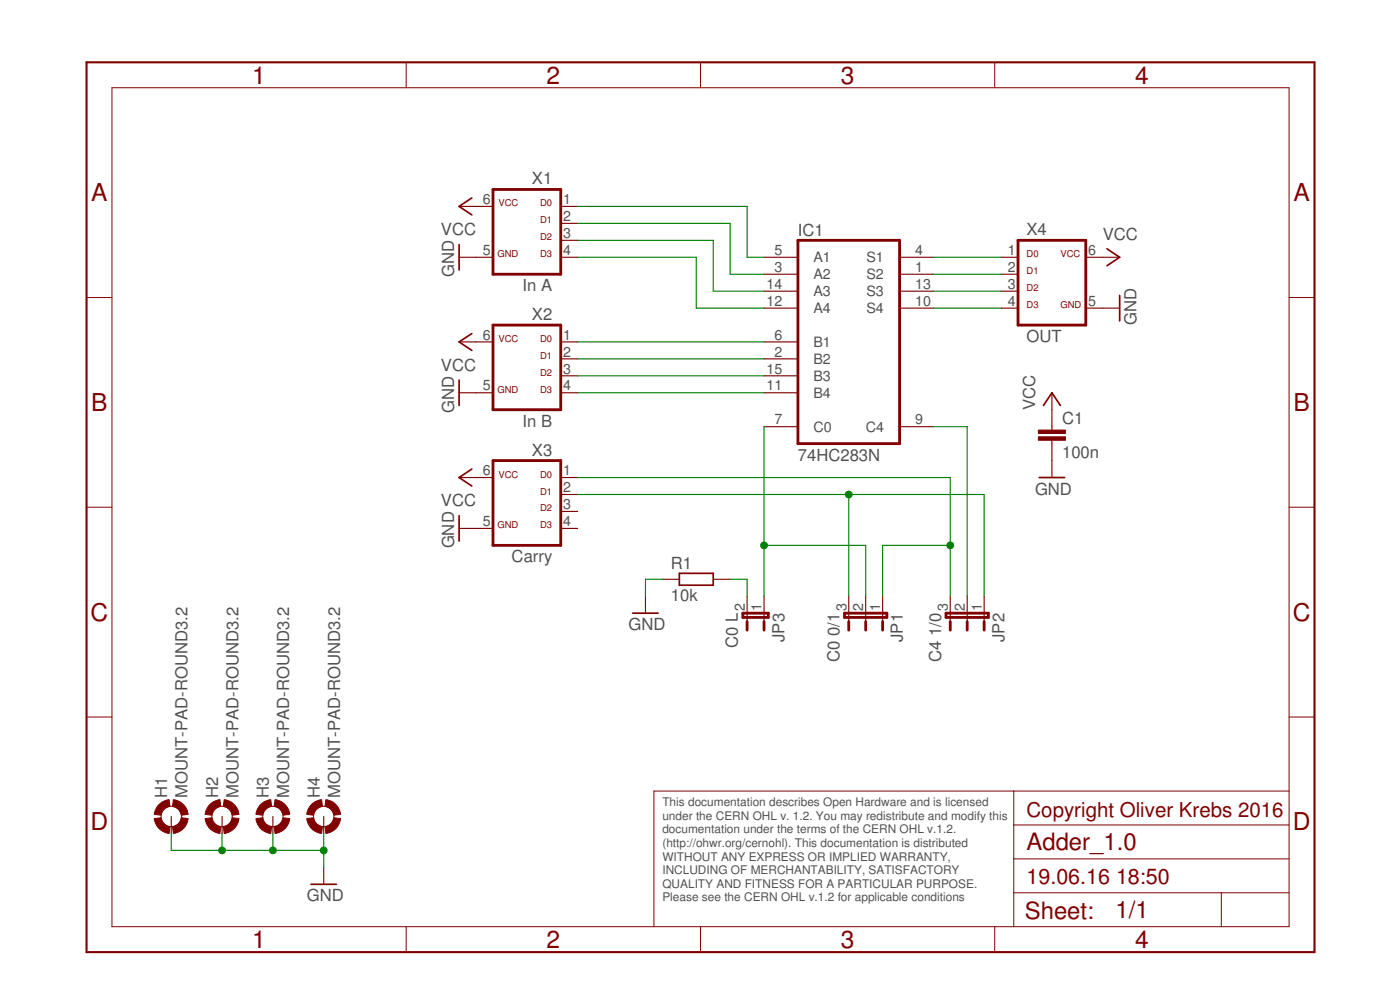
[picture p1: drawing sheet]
<svg xmlns="http://www.w3.org/2000/svg" width="210mm" height="148mm" viewBox="0 0 210 148" stroke-linecap="round" stroke-linejoin="round" font-family="sans-serif">
<g fill="none" stroke="#800000" stroke-width=".25">
<path d="M68.8 36.6v3.8M70.7 29.7l-1.9 1.2 1.9 1.3M166 37.3l1.9 1.2-1.9 1.3M68.8 56.9v3.8M70.7 50l-1.9 1.2 1.9 1.3M167.9 44.3v3.8M68.8 77.3v3.8M70.7 70.3l-1.9 1.2 1.9 1.3M155.8 71.5h3.8M156.4 60.7l1.3-1.9 1.3 1.9M94.9 91.9h3.8M101.9 85.9h5v1.8h-5z"/>
<path d="M46.6 132.5h3.8"/>
</g>
<g fill="none" stroke="#800000" stroke-width=".17">
<path d="M68.8 38.5h5.1M68.8 30.9h5.1M84.1 38.5h2.5M84.1 30.9h2.5M84.1 33.5h2.5M84.1 36h2.5M114.6 38.5h5M134.9 38.5h5.1M150.1 38.5h2.5M162.8 38.5h5.1M68.8 51.2h5.1M68.8 58.8h5.1"/>
<path d="M84.1 51.2h2.5M84.1 58.8h2.5M84.1 53.8h2.5M84.1 56.3h2.5M114.6 51.2h5M114.6 58.8h5M114.6 46.2h5M114.6 41.1h5M114.6 53.8h5M114.6 43.6h5M114.6 56.3h5M134.9 46.2h5.1"/>
<path d="M134.9 41.1h5.1M134.9 43.6h5.1M150.1 46.2h2.5M150.1 41.1h2.5M150.1 43.6h2.5M157.7 58.8v5.6M162.8 46.2h5.1M68.8 71.5h5.1M68.8 79.2h5.1M84.1 71.5h2.5M84.1 74.1h2.5M84.1 76.6h2.5"/>
<path d="M84.1 79.2h2.5M114.6 63.9h5M134.9 63.9h5.1M157.7 66v5.5M96.8 89.3v2.6M99.3 86.8h2.6M106.9 86.8h2.6M112 89.3v3.8M114.6 89.3v3.8M127.3 89.3v3.8M129.8 89.3v3.8M132.3 89.3v3.8"/>
<path d="M142.5 89.3v3.8M145 89.3v3.8M147.6 89.3v3.8M25.7 122.3v2.6M33.3 122.3v2.6M40.9 122.3v2.6M48.5 122.3v2.6M48.5 129.9v2.6"/>
</g>
<g fill="none" stroke="#800000" stroke-width=".42">
<path d="M73.9 28.4h10.2v12.7h-10.2zM119.6 36h15.3v30.5h-15.3zM152.6 36h10.2v12.7h-10.2zM73.9 48.7h10.2v12.7h-10.2zM73.9 69h10.2v12.7h-10.2zM111.4 91.9h3.8v.6h-3.8zM112 93.1v1.3M114.6 93.1v1.3M126.6 91.9h6.4v.6h-6.4zM127.3 93.1v1.3M129.8 93.1v1.3M132.3 93.1v1.3"/>
<path d="M141.8 91.9h6.4v.6h-6.4zM142.5 93.1v1.3M145 93.1v1.3M147.6 93.1v1.3"/>
</g>
<g fill="none" stroke="#800000" stroke-width=".15">
<path d="M16.8 13.1h176.5v125.7h-176.5zM60.9 9.3v3.8M105 9.3v3.8M149.1 9.3v3.8M13 44.6h3.8M193.3 44.6h3.8M13 76h3.8M193.3 76h3.8M13 107.4h3.8M152 118.5v20.3M193.3 118.5h-95.3v20.3M193.3 107.4h3.8"/>
<path d="M60.9 138.8v3.8M105 138.8v3.8M149.1 138.8v3.8M152 133.8h41.3M152 128.7h41.3M152 123.6h41.3M183.1 133.8v5"/>
<circle cx="25.7" cy="122.3" r="1.52"/>
<circle cx="33.3" cy="122.3" r="1.52"/>
<circle cx="40.9" cy="122.3" r="1.52"/>
<circle cx="48.5" cy="122.3" r="1.52"/>
</g>
<path d="M13 9.3h184.1v133.3h-184.1z" fill="none" stroke="#800000" stroke-width=".32"/>
<g fill="#800000" stroke="#800000" stroke-width=".15">
<path d="M23.7 120.7a2.46 2.46 0 0 1 1.7-.9l.1 1a1.51 1.51 0 0 0-1.3 1.3l-1.1-.1 .2-.6z" fill-rule="evenodd"/>
<path d="M23.1 122.6l1.1-.1a1.46 1.46 0 0 0 1.3 1.3l-.1 1.1a2.52 2.52 0 0 1-2.3-2.3z" fill-rule="evenodd"/>
<path d="M25.9 123.8a1.51 1.51 0 0 0 1.3-1.3l1 .1a2.53 2.53 0 0 1-2.2 2.3z" fill-rule="evenodd"/>
<path d="M26 119.8a2.53 2.53 0 0 1 2.2 2.2l-1 .1a1.57 1.57 0 0 0-1.3-1.3z" fill-rule="evenodd"/>
<path d="M31.3 120.7a2.46 2.46 0 0 1 1.7-.9l.1 1a1.51 1.51 0 0 0-1.3 1.3l-1-.1 .1-.6z" fill-rule="evenodd"/>
<path d="M30.8 122.6l1-.1a1.46 1.46 0 0 0 1.3 1.3l-.1 1.1a2.48 2.48 0 0 1-2.2-2.3z" fill-rule="evenodd"/>
<path d="M33.5 123.8a1.51 1.51 0 0 0 1.3-1.3l1 .1a2.53 2.53 0 0 1-2.2 2.3z" fill-rule="evenodd"/>
<path d="M33.6 119.8a2.53 2.53 0 0 1 2.2 2.2l-1 .1a1.57 1.57 0 0 0-1.3-1.3z" fill-rule="evenodd"/>
<path d="M38.9 120.7a2.46 2.46 0 0 1 1.7-.9l.1 1a1.51 1.51 0 0 0-1.3 1.3l-1-.1 .1-.6z" fill-rule="evenodd"/>
<path d="M38.4 122.6l1-.1a1.46 1.46 0 0 0 1.3 1.3l-.1 1.1a2.48 2.48 0 0 1-2.2-2.3z" fill-rule="evenodd"/>
<path d="M41.1 123.8a1.51 1.51 0 0 0 1.3-1.3l1 .1a2.48 2.48 0 0 1-2.2 2.3z" fill-rule="evenodd"/>
<path d="M41.2 119.8a2.49 2.49 0 0 1 2.2 2.2l-1 .1a1.57 1.57 0 0 0-1.3-1.3z" fill-rule="evenodd"/>
<path d="M46.6 120.7a2.46 2.46 0 0 1 1.6-.9l.1 1a1.56 1.56 0 0 0-1.3 1.3l-1-.1 .1-.6z" fill-rule="evenodd"/>
<path d="M46 122.6l1-.1a1.51 1.51 0 0 0 1.3 1.3l-.1 1.1a2.48 2.48 0 0 1-2.2-2.3z" fill-rule="evenodd"/>
<path d="M48.7 123.8a1.51 1.51 0 0 0 1.4-1.3l1 .1a2.48 2.48 0 0 1-2.2 2.3z" fill-rule="evenodd"/>
<path d="M48.9 119.8a2.49 2.49 0 0 1 2.2 2.2l-1 .1a1.57 1.57 0 0 0-1.4-1.3z" fill-rule="evenodd"/>
</g>
<g fill="#800000" stroke="#800000" stroke-width=".15">
<path d="M155.7 65.4h4v.6h-4z"/>
<path d="M155.7 64.4h4v.5h-4z"/>
</g>
<g fill="none" stroke="#008000" stroke-width=".17">
<path d="M86.6 33.5h22.9v7.6h5.1M86.6 38.5h17.8v7.7h10.2M86.6 30.9h25.4v7.6h2.6M86.6 36h20.3v7.6h7.7M140 38.5h10.1M86.6 58.8h28M86.6 51.2h28M86.6 56.3h28M86.6 53.8h28M140 41.1h10.1M140 43.6h10.1M140 46.2h10.1"/>
<path d="M86.6 71.5h55.9v17.8M86.6 74.1h61v15.2M114.6 63.9v25.4M127.3 74.1v15.2M140 63.9h5v25.4M99.3 86.8h-2.5v2.5M109.5 86.8h2.5v2.5M114.6 81.7h15.2v7.6M142.5 81.7h-10.2v7.6M25.7 124.9v2.5h22.8M33.3 124.9v2.5M40.9 124.9v2.5"/>
<path d="M48.5 124.9v5"/>
</g>
<g fill="#008000" stroke="#008000" stroke-width=".15">
<circle cx="33.3" cy="127.4" r=".51"/>
<circle cx="40.9" cy="127.4" r=".51"/>
<circle cx="48.5" cy="127.4" r=".51"/>
<circle cx="114.6" cy="81.7" r=".51"/>
<circle cx="142.5" cy="81.7" r=".51"/>
<circle cx="127.3" cy="74.1" r=".51"/>
</g>
<g font-size="3.7" fill="#800000">
<text x="37.8" y="12.5">1</text>
<text x="82" y="12.5">2</text>
<text x="126.1" y="12.5">3</text>
<text x="170.2" y="12.5">4</text>
<text x="13.7" y="30.1">A</text>
<text x="193.9" y="30.1">A</text>
<text x="13.7" y="61.6">B</text>
<text x="193.9" y="61.6">B</text>
<text x="13.5" y="93">C</text>
<text x="193.8" y="93">C</text>
<text x="13.5" y="124.4">D</text>
<text x="193.8" y="124.4">D</text>
<text x="37.8" y="142">1</text>
<text x="82" y="142">2</text>
<text x="126.1" y="142">3</text>
<text x="170.2" y="142">4</text>
</g>
<g font-size="3.6" fill="#800000">
<text x="153.9" y="127.4">Adder_1.0</text>
<text x="153.7" y="137.7">Sheet:</text>
<text x="167.2" y="137.6">1/1</text>
</g>
<g font-size="3.2" fill="#800000">
<text x="153.9" y="132.5">19.06.16</text>
<text x="167.3" y="132.5">18:50</text>
</g>
<text font-size="3.1" fill="#800000" x="153.9" y="122.3">Copyright Oliver Krebs 2016</text>
<g font-size="2.5" fill="#505050">
<text x="79.8" y="27.6">X1</text>
<text x="66.1" y="35.2">VCC</text>
<text x="119.6" y="35.4">IC1</text>
<text x="153.9" y="35.2">X4</text>
<text x="165.3" y="36">VCC</text>
<text x="68.1" y="41.5" transform="rotate(-90 68.1 41.5)">GND</text>
<text x="78.4" y="43.6">In A</text>
<text x="79.8" y="47.9">X2</text>
<text x="153.9" y="51.2">OUT</text>
<text x="170.4" y="48.7" transform="rotate(-90 170.4 48.7)">GND</text>
<text x="66.1" y="55.6">VCC</text>
<text x="68.1" y="61.9" transform="rotate(-90 68.1 61.9)">GND</text>
<text x="78.4" y="63.9">In B</text>
<text x="155.2" y="61.4" transform="rotate(-90 155.2 61.4)">VCC</text>
<text x="159.2" y="63.5">C1</text>
<text x="79.8" y="68.2">X3</text>
<text x="119.6" y="69">74HC283N</text>
<text x="159.2" y="68.6">100n</text>
<text x="66.1" y="75.9">VCC</text>
<text x="155.2" y="74.1">GND</text>
<text x="68.1" y="82.2" transform="rotate(-90 68.1 82.2)">GND</text>
<text x="76.7" y="84.2">Carry</text>
<text x="100.6" y="85.3">R1</text>
<text x="94.2" y="94.4">GND</text>
<text x="100.6" y="90.1">10k</text>
<text x="125.9" y="95.3" transform="rotate(-90 125.9 95.3)">0/1</text>
<text x="141.1" y="95.3" transform="rotate(-90 141.1 95.3)">1/0</text>
<text x="110.6" y="97.1" transform="rotate(-90 110.6 97.1)">C0 L</text>
<text x="117.6" y="96.2" transform="rotate(-90 117.6 96.2)">JP3</text>
<text x="125.9" y="99.2" transform="rotate(-90 125.9 99.2)">C0</text>
<text x="135.4" y="96.2" transform="rotate(-90 135.4 96.2)">JP1</text>
<text x="141.1" y="99.2" transform="rotate(-90 141.1 99.2)">C4</text>
<text x="150.6" y="96.2" transform="rotate(-90 150.6 96.2)">JP2</text>
<text x="25.1" y="119.5" transform="rotate(-90 25.1 119.5)">H1</text>
<text x="28.1" y="119.5" transform="rotate(-90 28.1 119.5)">MOUNT-PAD-ROUND3.2</text>
<text x="32.7" y="119.5" transform="rotate(-90 32.7 119.5)">H2</text>
<text x="35.8" y="119.5" transform="rotate(-90 35.8 119.5)">MOUNT-PAD-ROUND3.2</text>
<text x="40.3" y="119.5" transform="rotate(-90 40.3 119.5)">H3</text>
<text x="43.4" y="119.5" transform="rotate(-90 43.4 119.5)">MOUNT-PAD-ROUND3.2</text>
<text x="47.9" y="119.5" transform="rotate(-90 47.9 119.5)">H4</text>
<text x="51" y="119.5" transform="rotate(-90 51 119.5)">MOUNT-PAD-ROUND3.2</text>
<text x="46" y="135">GND</text>
</g>
<g font-size="2.1" fill="#505050">
<text x="72.4" y="30.6">6</text>
<text x="84.4" y="30.6">1</text>
<text x="84.4" y="33.1">2</text>
<text x="84.4" y="35.6">3</text>
<text x="72.4" y="38.2">5</text>
<text x="84.4" y="38.2">4</text>
<text x="116.1" y="40.7">3</text>
<text x="116.1" y="38.2">5</text>
<text x="122" y="41.8">A2</text>
<text x="122" y="39.3">A1</text>
<text x="129.9" y="41.8">S2</text>
<text x="129.9" y="39.3">S1</text>
<text x="137.2" y="40.7">1</text>
<text x="137.2" y="38.2">4</text>
<text x="151.1" y="38.2">1</text>
<text x="151.1" y="40.7">2</text>
<text x="163.2" y="38.2">6</text>
<text x="114.9" y="45.8">12</text>
<text x="114.9" y="43.3">14</text>
<text x="122" y="46.9">A4</text>
<text x="122" y="44.4">A3</text>
<text x="129.9" y="46.9">S4</text>
<text x="129.9" y="44.4">S3</text>
<text x="137.2" y="45.8">10</text>
<text x="137.2" y="43.3">13</text>
<text x="151.1" y="43.3">3</text>
<text x="151.1" y="45.8">4</text>
<text x="163.2" y="45.8">5</text>
<text x="72.4" y="50.9">6</text>
<text x="84.4" y="50.9">1</text>
<text x="84.4" y="53.4">2</text>
<text x="116.1" y="53.4">2</text>
<text x="116.1" y="50.9">6</text>
<text x="122" y="52">B1</text>
<text x="72.4" y="58.5">5</text>
<text x="84.4" y="56">3</text>
<text x="84.4" y="58.5">4</text>
<text x="114.9" y="58.5">11</text>
<text x="114.9" y="56">15</text>
<text x="122" y="54.5">B2</text>
<text x="122" y="59.6">B4</text>
<text x="122" y="57.1">B3</text>
<text x="116.1" y="63.6">7</text>
<text x="122" y="64.7">C0</text>
<text x="129.8" y="64.7">C4</text>
<text x="137.2" y="63.6">9</text>
<text x="72.4" y="71.2">6</text>
<text x="84.4" y="71.2">1</text>
<text x="84.4" y="73.7">2</text>
<text x="84.4" y="76.3">3</text>
<text x="72.4" y="78.8">5</text>
<text x="84.4" y="78.8">4</text>
<text x="111.7" y="91.5" transform="rotate(-90 111.7 91.5)">2</text>
<text x="114.2" y="91.5" transform="rotate(-90 114.2 91.5)">1</text>
<text x="126.9" y="91.5" transform="rotate(-90 126.9 91.5)">3</text>
<text x="129.4" y="91.5" transform="rotate(-90 129.4 91.5)">2</text>
<text x="132" y="91.5" transform="rotate(-90 132 91.5)">1</text>
<text x="142.1" y="91.5" transform="rotate(-90 142.1 91.5)">3</text>
<text x="144.7" y="91.5" transform="rotate(-90 144.7 91.5)">2</text>
<text x="147.2" y="91.5" transform="rotate(-90 147.2 91.5)">1</text>
</g>
<g font-size="1.8" fill="#505050">
<text x="99.3" y="120.8">This documentation describes Open Hardware and is licensed</text>
<text x="99.3" y="122.8">under the CERN OHL v. 1.2. You may redistribute and modify this</text>
<text x="99.3" y="124.9">documentation under the terms of the CERN OHL v.1.2.</text>
<text x="99.3" y="126.9">(http://ohwr.org/cernohl). This documentation is distributed</text>
<text x="99.3" y="128.9">WITHOUT ANY EXPRESS OR IMPLIED WARRANTY,</text>
<text x="99.3" y="131">INCLUDING OF MERCHANTABILITY, SATISFACTORY</text>
<text x="99.3" y="133">QUALITY AND FITNESS FOR A PARTICULAR PURPOSE.</text>
<text x="99.3" y="135">Please see the CERN OHL v.1.2 for applicable conditions</text>
</g>
<g font-size="1.4" fill="#800000">
<text x="74.7" y="30.9">VCC</text>
<text x="81" y="30.9">D0</text>
<text x="81" y="36">D2</text>
<text x="81" y="33.5">D1</text>
<text x="74.6" y="38.5">GND</text>
<text x="81" y="38.5">D3</text>
<text x="153.9" y="38.5">D0</text>
<text x="153.9" y="41.1">D1</text>
<text x="159" y="38.5">VCC</text>
<text x="153.9" y="43.6">D2</text>
<text x="153.9" y="46.2">D3</text>
<text x="159" y="46.2">GND</text>
<text x="74.7" y="51.2">VCC</text>
<text x="81" y="51.2">D0</text>
<text x="81" y="53.8">D1</text>
<text x="74.6" y="58.9">GND</text>
<text x="81" y="56.3">D2</text>
<text x="81" y="58.9">D3</text>
<text x="74.7" y="71.5">VCC</text>
<text x="81" y="71.5">D0</text>
<text x="81" y="76.6">D2</text>
<text x="81" y="74.1">D1</text>
<text x="74.6" y="79.2">GND</text>
<text x="81" y="79.2">D3</text>
</g>
</svg>
